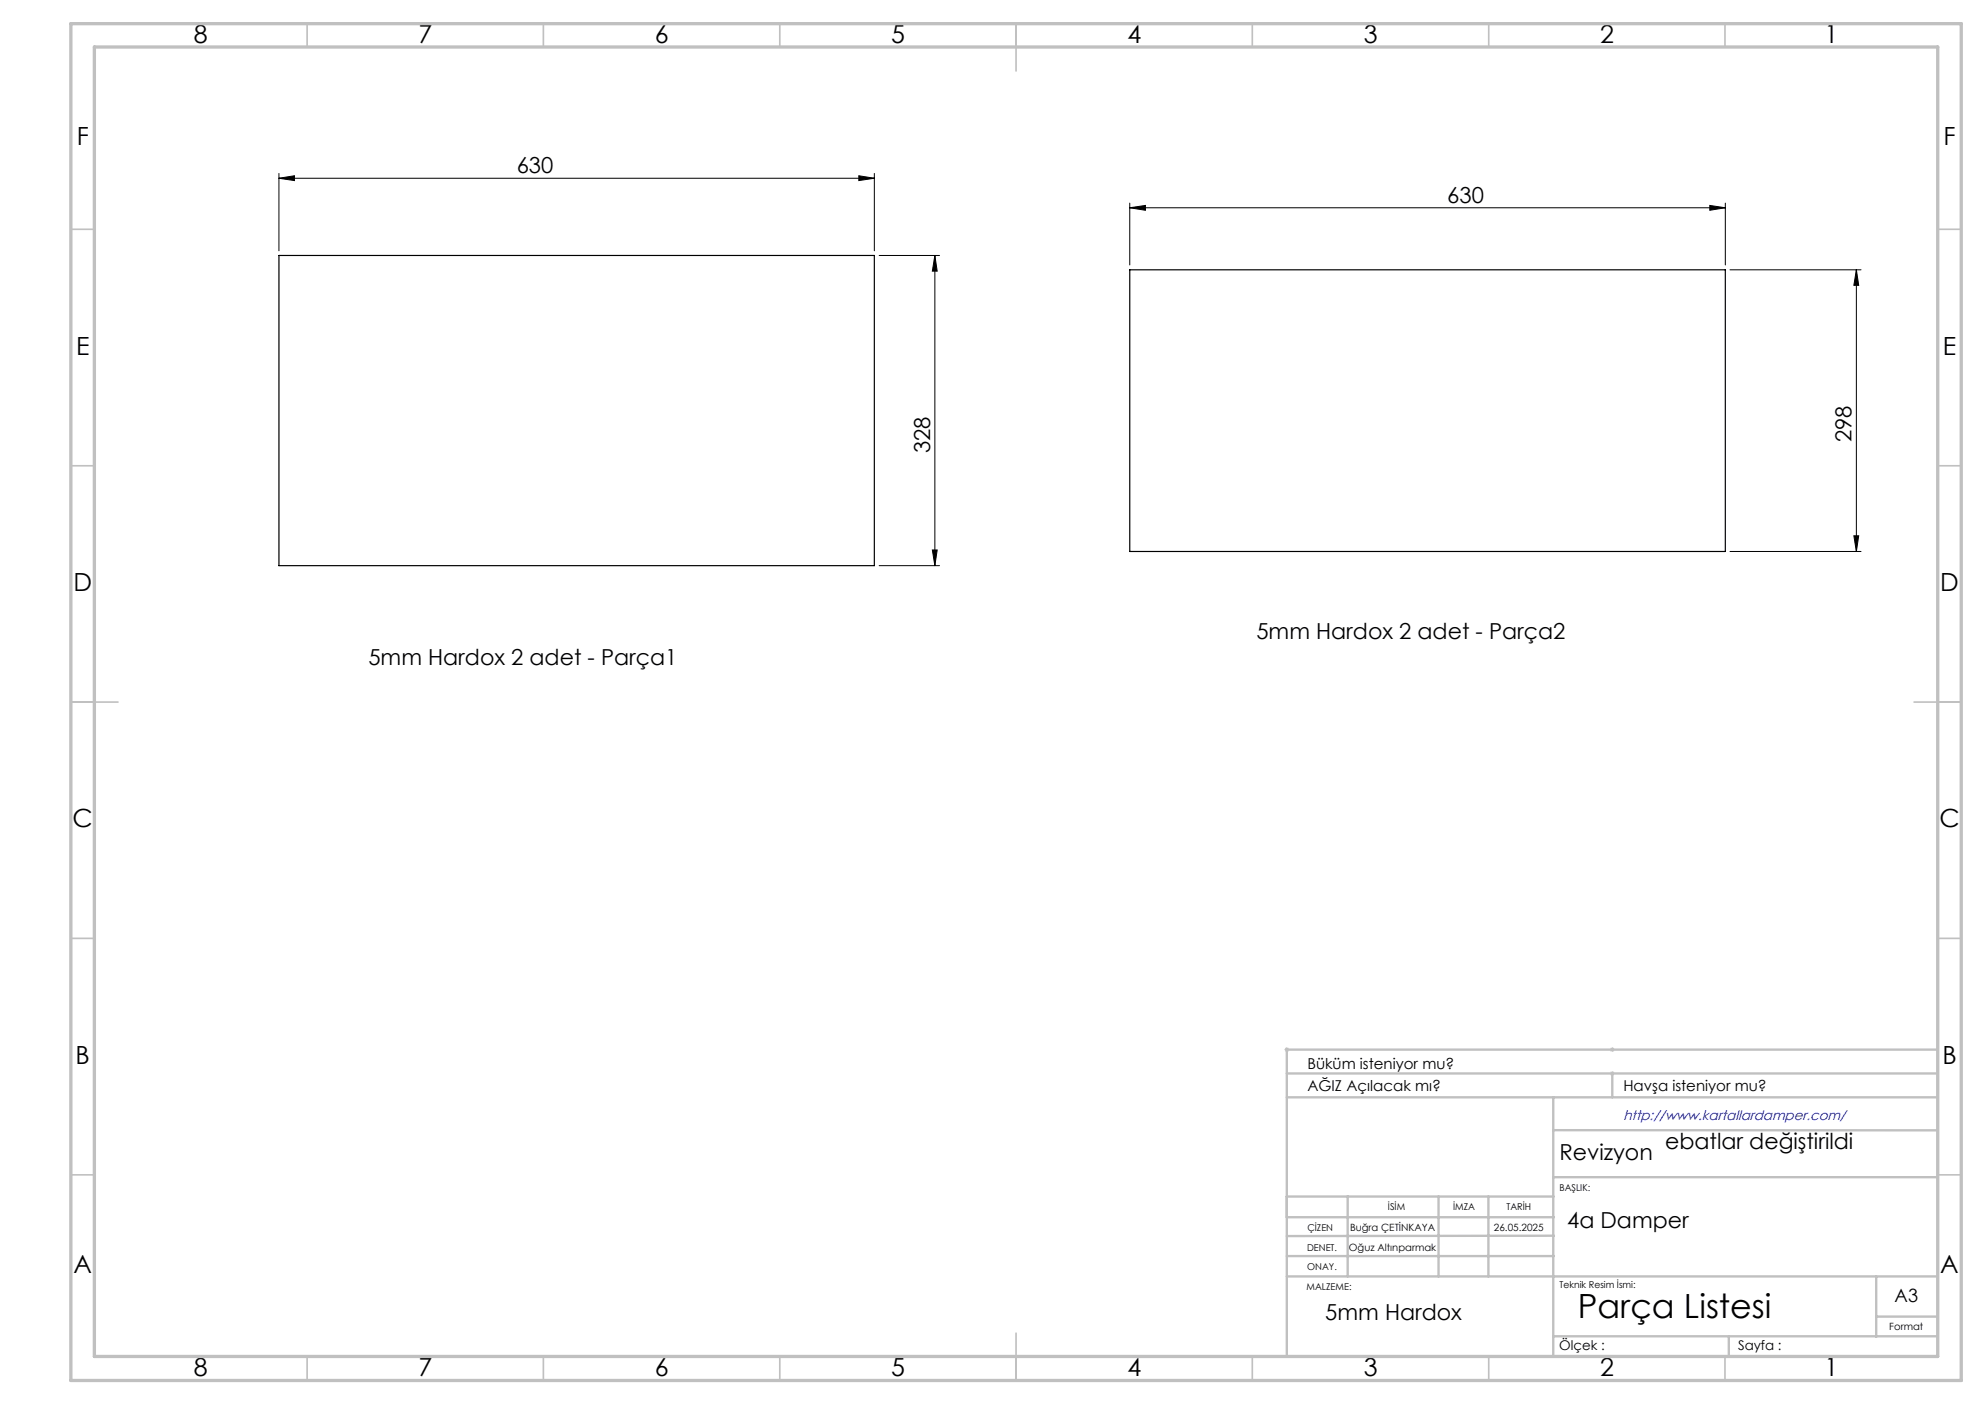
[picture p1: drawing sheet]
<svg xmlns="http://www.w3.org/2000/svg" width="420mm" height="297mm" viewBox="0 0 420 297" stroke-linecap="round" stroke-linejoin="round" font-family="sans-serif">
<path d="M271.8 222h1M271.9 221.7l.7 .7M272.3 221.5v1M272.6 221.7l-.7 .7M340.6 227.1h1M340.6 222h1M340.8 226.7l.7 .7M340.8 221.7l.7 .7M341.1 221.5v1M341.1 226.6v1M341.5 226.7l-.7 .7M341.5 221.7l-.7 .7" fill="none" stroke="#c0c0c0" stroke-width=".21"/>
<g fill="none" stroke="#000" stroke-width=".21">
<path d="M59 37.7l3.3-.5v1zM59 36.7v16.4M59 37.7h126M181.7 37.2l3.3 .5-3.3 .5zM185 36.7v16.4M186 54h12.8M197.8 54v65.7M197.8 54l.5 3.4h-1zM239 44l3.4-.5v1zM239 43v13.1M239 44h126.1M361.8 43.5l3.3 .5-3.3 .5z"/>
<path d="M365.1 43v13.1M366 57.1h27.8M392.8 57.1v59.6M392.8 57.1l.5 3.3h-1zM186 119.7h12.8M197.3 116.3h1l-.5 3.4zM366 116.7h27.8M392.3 113.3h1l-.5 3.4z"/>
</g>
<g fill="none" stroke="#c0c0c0" stroke-width=".35">
<path d="M65 5v5M115 5v5M165 5v5M215 5v10M265 5v5M315 5v5M365 5v5M15 48.5h5M410 48.5h5M15 98.5h5M410 98.5h5M15 148.5h10"/>
<path d="M405 148.5h10M15 198.5h5M410 198.5h5M15 248.5h5M410 248.5h5M65 287v5M115 287v5M165 287v5M215 282v10M265 287v5M315 287v5M365 287v5"/>
</g>
<g fill="none" stroke="#c0c0c0" stroke-width=".5">
<path d="M272.3 232.1h137.7M272.3 227.1h137.7M328.6 239.1h81.4M328.6 232.1v54.9M341.1 227.1v5M410 222h-137.7v64.9M272.3 253.1h56.4M272.3 257.5h56.5M285.2 253.1v16.9M304.4 253.1v16.9M314.9 253.1v16.9M328.6 249h81.4"/>
<path d="M272.3 265.7h56.5M272.3 270h137.7M328.8 261.4l-56.5 .1M397 270v12.8M397 278.5h13M328.6 282.7h81.4M365.8 282.8v4.2"/>
</g>
<path d="M15 5h400v287h-400zM20 9.9h390v277h-390z" fill="none" stroke="#c0c0c0" stroke-width=".7"/>
<g fill="#000">
<path d="M59 37.7l3.3-.5v1zM181.7 37.2l3.3 .5-3.3 .5zM239 44l3.4-.5v1zM361.8 43.5l3.3 .5-3.3 .5z"/>
<path d="M197.8 54l.5 3.4h-1zM197.3 116.3h1l-.5 3.4zM392.8 57.1l.5 3.3h-1zM392.3 113.3h1l-.5 3.4z"/>
</g>
<path d="M59 54h126v65.7h-126zM239 57.1h126.1v59.6h-126.1z" fill="none" stroke="#000" stroke-width=".25"/>
<text font-size="7.1" x="333.8" y="278.7">Parça Listesi</text>
<g font-size="5.3">
<text x="41" y="9">8</text>
<text x="88.5" y="9">7</text>
<text x="138.5" y="9">6</text>
<text x="188.5" y="9">5</text>
<text x="238.5" y="9">4</text>
<text x="288.5" y="9">3</text>
<text x="338.5" y="9">2</text>
<text x="386" y="9">1</text>
<text x="16.2" y="30.8">F</text>
<text x="411.2" y="30.8">F</text>
<text x="16.1" y="75">E</text>
<text x="411.1" y="75">E</text>
<text x="15.5" y="125">D</text>
<text x="410.5" y="125">D</text>
<text x="15.4" y="175">C</text>
<text x="410.4" y="175">C</text>
<text x="16" y="225">B</text>
<text x="411" y="225">B</text>
<text x="15.5" y="269.3">A</text>
<text x="410.5" y="269.3">A</text>
<text x="41" y="291">8</text>
<text x="88.5" y="291">7</text>
<text x="138.5" y="291">6</text>
<text x="188.5" y="291">5</text>
<text x="238.5" y="291">4</text>
<text x="288.5" y="291">3</text>
<text x="338.5" y="291">2</text>
<text x="386" y="291">1</text>
</g>
<g font-size="4.7">
<text x="109.3" y="36.7">630</text>
<text x="306.2" y="42.9">630</text>
<text x="196.8" y="95.9" transform="rotate(-90 196.8 95.9)">328</text>
<text x="391.8" y="93.6" transform="rotate(-90 391.8 93.6)">298</text>
<text x="265.8" y="135.3">5mm Hardox 2 adet - Parça2</text>
<text x="78" y="140.6">5mm Hardox 2 adet - Parça1</text>
<text x="330" y="245.3">Revizyon</text>
<text x="352.3" y="243">ebatlar değiştirildi</text>
<text x="331.6" y="259.8">4a Damper</text>
<text x="280.4" y="279.2">5mm Hardox</text>
</g>
<text font-size="3.9" x="400.9" y="275.5">A3</text>
<g font-size="3.2">
<text x="276.6" y="226">Büküm isteniyor mu?</text>
<text x="276.6" y="230.9">AĞIZ Açılacak mı?</text>
<text x="343.5" y="230.9">Havşa isteniyor mu?</text>
</g>
<text font-size="2.9" fill="#00f" x="343.5" y="236.9">http://www.kartallardamper.com/</text>
<g font-size="2.8">
<text x="329.9" y="285.5">Ölçek :</text>
<text x="367.8" y="285.5">Sayfa :</text>
</g>
<g font-size="2.1">
<text x="285.6" y="260.3">Buğra ÇETİNKAYA</text>
<text x="316.1" y="260.3">26.05.2025</text>
<text x="285.4" y="264.6">Oğuz Altınparmak</text>
<text x="399.8" y="281.3">Format</text>
</g>
<g font-size="2">
<text x="330" y="251.9">BAŞLIK:</text>
<text x="293.7" y="255.9">İSİM</text>
<text x="307.5" y="255.9">İMZA</text>
<text x="318.7" y="255.9">TARİH</text>
<text x="276.6" y="260.3">ÇİZEN</text>
<text x="276.6" y="264.6">DENET.</text>
<text x="276.6" y="268.7">ONAY.</text>
<text x="276.4" y="272.9">MALZEME:</text>
<text x="330" y="272.5">Teknik Resim İsmi:</text>
</g>
</svg>
